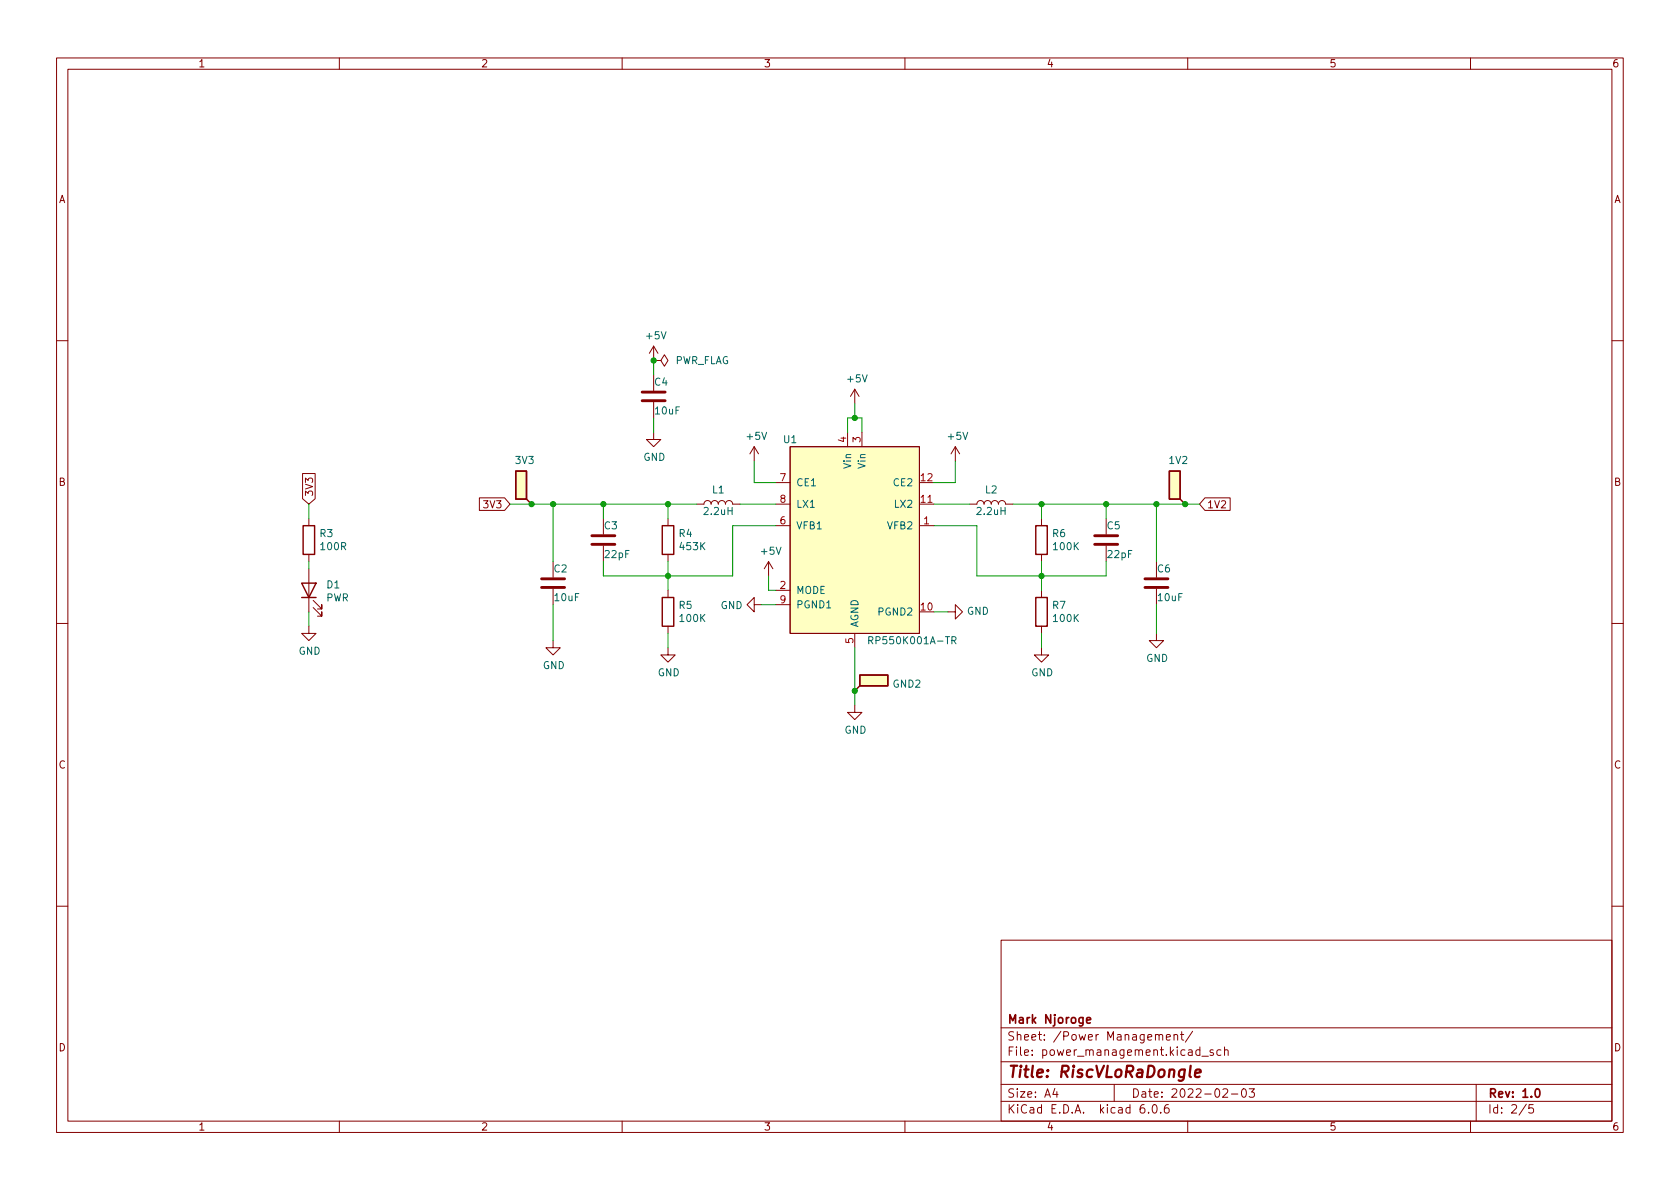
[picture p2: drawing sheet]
<svg xmlns="http://www.w3.org/2000/svg" width="297mm" height="210mm" viewBox="0 0 297 210" stroke-linecap="round" stroke-linejoin="round" font-family="sans-serif">
<g fill="none" stroke="#840000" stroke-width=".18">
<path d="M10 10.2h277v190.1h-277zM12 12.2h273v186.1h-273zM60 10.2v2M110 10.2v2M160 10.2v2M210 10.2v2M260 10.2v2M10 60.2h2M115.6 63.7h1.2l.7-1 .6 1-.6 1.1-.7-1.1M115.6 63.7h.1M115.6 76.4v1.3h1.2l-1.2 1.3-1.3-1.3h1.3M115.6 61.2l-.8 1.3"/>
<path d="M115.6 61.2v2.5M115.6 66.3v2.8M115.6 71.1v2.8M115.6 61.2l.7 1.3M133.3 79l-.7 1.3M133.3 79v2.5M133.3 79l.8 1.3M139.7 79h22.9v33h-22.9zM149.9 76.4v2.6M151.1 68.8l-.7 1.3M151.1 68.8v2.6M151.1 68.8l.8 1.3"/>
<path d="M152.4 76.4v2.6M168.9 79l-.8 1.3M168.9 79v2.5M168.9 79l.8 1.3M285 60.2h2M53.5 83.7h2.2v4.5l-1.1 .9-1.1-.9zM54.6 91.7v1.3M54.6 98v1.3M84.8 88h4.4l1 1.1-1 1.2h-4.4zM94 89.1h.1M97.8 99.3v2.8M106.7 91.7v2.8"/>
<path d="M106.7 96.5v2.8M118.1 91.7v1.3M118.1 98v1.3M123.2 89.1h1.3a.64 .64 0 0 1 .6-.6 .64 .64 0 0 1 .6 .6 .64 .64 0 0 1 .7-.6 .64 .64 0 0 1 .6 .6 .64 .64 0 0 1 .6-.6 .64 .64 0 0 1 .7 .6 .64 .64 0 0 1 .6-.6 .64 .64 0 0 1 .6 .6h1.3M135.9 99.3l-.8 1.3M135.9 99.3v2.5M135.9 99.3l.8 1.3M137.2 89.1h2.5M137.2 93h2.5M137.2 85.3h2.5M162.6 89.1h2.5M162.6 93h2.5"/>
<path d="M171.4 89.1h1.3a.64 .64 0 0 1 .7-.6 .64 .64 0 0 1 .6 .6 .64 .64 0 0 1 .6-.6 .64 .64 0 0 1 .7 .6 .64 .64 0 0 1 .6-.6 .64 .64 0 0 1 .6 .6 .64 .64 0 0 1 .7-.6 .64 .64 0 0 1 .6 .6h1.3M184.1 91.7v1.3M184.1 98v1.3M195.6 91.7v2.8M195.6 96.5v2.8M204.5 99.3v2.8M209.5 89.1h.1M213 88h4.5v2.3h-4.5l-.9-1.2zM10 110.2h2M54.6 110.7v1.3h1.3l-1.3 1.3-1.3-1.3h1.3M54.6 100.6v7.6M55.4 107.4l1.5 1.6v-.8v.8h-.8"/>
<path d="M55.4 106.2l1.5 1.5v-.8v.8h-.8M97.8 113.3v1.2h1.3l-1.3 1.3-1.3-1.3h1.3M97.8 104.1v2.8M118.1 114.5v1.3h1.3l-1.3 1.3-1.3-1.3h1.3M118.1 104.4v1.3M118.1 110.7v1.3M133.3 106.9v-1.2l-1.2 1.2 1.2 1.3v-1.3h1.3M137.2 104.4h2.5M137.2 106.9h2.5M151.1 112v2.5M167.6 108.2h1.3v-1.3l1.3 1.3-1.3 1.3v-1.3M184.1 114.5v1.3h1.3l-1.3 1.3-1.2-1.3h1.2"/>
<path d="M184.1 104.4v1.3M184.1 110.7v1.3M204.5 112v1.3h1.2l-1.2 1.2-1.3-1.2h1.3M204.5 104.1v2.8M285 110.2h2M151.1 124.7v1.3h1.3l-1.3 1.2-1.2-1.2h1.2M151.1 122.2h.1M10 160.2h2M177 166.3h108v32h-108zM285 160.2h2M60 198.3v2M110 198.3v2"/>
<path d="M160 198.3v2M177 194.8h108M177 191.8h108M177 187.8h108M177 181.8h108M186.5 192.5l-.4 1h1M186.9 193v1M197 191.8v3M202.3 195.3a.59 .59 0 0 0-.7 .7v.5l.1 .3h.4l.3-.1v-.5l-.1-.2-.4-.1-.3 .3M203.1 196.7v.1M203.9 195.4l.2-.1a.81 .81 0 0 1 .6 .7 .81 .81 0 0 1-.3 .8h-.2a.81 .81 0 0 1-.6-.6 .81 .81 0 0 1 .3-.8zM204.9 183.1l.2-.2 .4 .1 .1 .9"/>
<path d="M205.2 196.7v.1M206.2 183.4l.7-.1v-.3l-.5-.1-.2 .2 .1 .8h.6M206.6 195.3a.59 .59 0 0 0-.7 .7v.5l.1 .3h.4l.2-.1 .1-.5-.1-.2-.5-.1-.2 .3M207.6 183.1l.2-.2 .3 .1 .1 .9M207.6 182.9v1M208.7 182.9h.6M208.9 182.4v1.3l.4 .2M210 198.3v2M210.9 182.4l-1.3 1.9M212.1 185.7l-.4-.1-.3 .3v.4l.2 .3h.5M212.1 185.1v1.5M212.5 186.8h1.1"/>
<path d="M214.5 185.7l-.4-.1-.2 .2 .1 .3 .5 .1v.4h-.6M215.9 185.7l-.5-.1-.3 .3v.4l.2 .3h.6M216.2 192.7l.6-.2 .2 .2 .1 .3-1 1h1M216.5 185.8l.2-.2 .4 .1v.9M216.5 185.1v1.5M217.7 193.5h1.2M219.7 192.6l.2-.1a.81 .81 0 0 1 .5 .7 .81 .81 0 0 1-.3 .8h-.1a.81 .81 0 0 1-.6-.6 .81 .81 0 0 1 .3-.8zM220.9 192.5h.9l-.5 .6 .4 .1v.7l-.2 .1h-.4l-.2-.1M260 198.3v2M261 191.8v6.5M269.9 195.3l-1.3 1.9M271.1 195.3h-.7l-.1 .7 .2-.1 .5 .1 .2 .2-.1 .5-.2 .1-.6-.1"/>
</g>
<path d="M192.1 180.4l.7-.1v-.3l-.5-.1-.2 .2 .1 .8h.6M271.6 192.6l.2-.1a.82 .82 0 0 1 .6 .7 .82 .82 0 0 1-.3 .8h-.2a.81 .81 0 0 1-.6-.6 .81 .81 0 0 1 .3-.8z" fill="none" stroke="#840000" stroke-width=".3"/>
<path d="M211.3 189.8l1-.2-.1-.4-.1-.1-.6 .1-.2 1 .2 .3 .6-.1" fill="none" stroke="#840000" stroke-width=".4"/>
<path d="M113.5 69.3h4.1M113.5 70.9h4.1M104.6 94.7h4.1M104.6 96.3h4.1M193.5 94.7h4.1M193.5 96.3h4.1M95.8 102.4h4M95.8 103.9h4M202.4 102.4h4.1M202.4 103.9h4.1" fill="none" stroke="#840000" stroke-width=".51"/>
<g fill="#ffffc2" stroke="#ffffc2" stroke-width=".18">
<path d="M91.2 83.3h1.9v5h-1.9z"/>
<path d="M152 119.4h5v1.9h-5z"/>
<path d="M206.8 83.3h1.9v5h-1.9z"/>
<path d="M139.7 79h22.9v33h-22.9z"/>
</g>
<g fill="none" stroke="#840000" stroke-width=".25">
<path d="M53.6 93h2v5h-2zM91.2 83.3h1.9v5h-1.9zM93.1 88.3l.9 .8M117.1 93h2v5h-2zM183.1 93h2.1v5h-2.1zM206.8 83.3h1.9v5h-1.9zM208.7 88.3l.8 .8M53.3 103.1h2.6l-1.3 2.6zM53.3 105.7h2.6M117.1 105.7h2v5h-2zM152 119.4h5v1.9h-5zM183.1 105.7h2.1v5h-2.1z"/>
<path d="M152 121.3l-.9 .9"/>
</g>
<path d="M153.6 113.2h.6l.1-.2v-.3l-.7-.1v1.3M168.3 113.2h.6l.1-.2v-.3l-.7-.1v1.3M168.6 113.2l.4 .7" fill="none" stroke="#006464" stroke-width=".18"/>
<g fill="none" stroke="#009600" stroke-width=".18">
<path d="M115.6 63.7v2.6M115.6 73.9v2.5M149.9 76.4v-2.5h2.5v2.5M151.1 71.4v2.5M54.6 89.1v2.6M54.6 99.3v1.3M90.2 89.1h33M97.8 89.1v10.2M106.7 89.1v2.6M118.1 89.1v2.6M118.1 99.3v5.1M130.8 89.1h6.4"/>
<path d="M133.3 81.5v3.8h3.9M137.2 93h-7.7v8.8h-22.8v-2.5M165.1 89.1h6.3M165.1 93h7.6v8.8h22.9v-2.5M168.9 81.5v3.8h-3.8M179.1 89.1h33M184.1 89.1v2.6M184.1 99.3v5.1M195.6 89.1v2.6M204.5 89.1v10.2M54.6 108.2v2.5M97.8 106.9v6.4"/>
<path d="M118.1 112v2.5M134.6 106.9h2.6M135.9 101.8v2.6h1.3M151.1 114.5v10.2M165.1 108.2h2.5M184.1 112v2.5M204.5 106.9v5.1"/>
</g>
<g fill="#009600" stroke="#009600" stroke-width=".18">
<circle cx="151.1" cy="73.9" r=".46"/>
<circle cx="115.6" cy="63.7" r=".46"/>
<circle cx="151.1" cy="122.2" r=".46"/>
<circle cx="195.6" cy="89.1" r=".46"/>
<circle cx="184.1" cy="89.1" r=".46"/>
<circle cx="184.1" cy="101.8" r=".46"/>
<circle cx="204.5" cy="89.1" r=".46"/>
<circle cx="209.5" cy="89.1" r=".46"/>
<circle cx="106.7" cy="89.1" r=".46"/>
<circle cx="118.1" cy="89.1" r=".46"/>
<circle cx="118.1" cy="101.8" r=".46"/>
<circle cx="94" cy="89.1" r=".46"/>
<circle cx="97.8" cy="89.1" r=".46"/>
</g>
<text font-size="2.8" fill="#840000" x="178" y="190.6">Title: RiscVLoRaDongle</text>
<g font-size="2.1" fill="#840000">
<text x="178" y="184">Sheet: /Power Management/</text>
<text x="178" y="181">Mark Njoroge</text>
<text x="178" y="186.7">File: power_management.kicad_sch</text>
<text x="178" y="196.9">KiCad E.D.A. kicad 6.0.6</text>
<text x="178" y="194.1">Size: A4</text>
<text x="200" y="194.1">Date: 2022-02-03</text>
<text x="263" y="194.1">Rev: 1.0</text>
<text x="263" y="196.9">Id: 2/5</text>
</g>
<g font-size="1.8" fill="#840000">
<text x="35" y="11.9">1</text>
<text x="85" y="11.9">2</text>
<text x="135" y="11.9">3</text>
<text x="185" y="11.9">4</text>
<text x="235" y="11.9">5</text>
<text x="285" y="11.9">6</text>
<text x="10.3" y="35.9">A</text>
<text x="285.3" y="35.9">A</text>
<text x="10.3" y="85.9">B</text>
<text x="55.3" y="87.9" transform="rotate(-90 55.3 87.9)">3V3</text>
<text x="85.8" y="89.9">3V3</text>
<text x="213.4" y="89.9">1V2</text>
<text x="285.3" y="85.9">B</text>
<text x="10.3" y="135.9">C</text>
<text x="285.3" y="135.9">C</text>
<text x="10.3" y="185.9">D</text>
<text x="285.3" y="185.9">D</text>
<text x="35" y="199.9">1</text>
<text x="85" y="199.9">2</text>
<text x="135" y="199.9">3</text>
<text x="185" y="199.9">4</text>
<text x="235" y="199.9">5</text>
<text x="285" y="199.9">6</text>
</g>
<g font-size="1.8" fill="#006464">
<text x="114.4" y="60">+5V</text>
<text x="119.2" y="64.4">PWR_FLAG</text>
<text x="115.8" y="68.2">C4</text>
<text x="149.9" y="67.6">+5V</text>
<text x="115.9" y="73.3">10uF</text>
<text x="132.1" y="77.8">+5V</text>
<text x="167.7" y="77.8">+5V</text>
<text x="91.2" y="82">3V3</text>
<text x="113.7" y="81.5">GND</text>
<text x="138.6" y="78.4">U1</text>
<text x="150.5" y="82.8" transform="rotate(-90 150.5 82.8)">Vin</text>
<text x="153" y="82.8" transform="rotate(-90 153 82.8)">Vin</text>
<text x="206.8" y="82">1V2</text>
<text x="126" y="87.2">L1</text>
<text x="140.7" y="86">CE1</text>
<text x="140.7" y="89.8">LX1</text>
<text x="158.1" y="86">CE2</text>
<text x="158.3" y="89.8">LX2</text>
<text x="174.2" y="87.2">L2</text>
<text x="56.6" y="95">R3</text>
<text x="106.9" y="93.6">C3</text>
<text x="120.1" y="95">R4</text>
<text x="124.6" y="91.1">2.2uH</text>
<text x="140.7" y="93.6">VFB1</text>
<text x="157" y="93.6">VFB2</text>
<text x="172.9" y="91.1">2.2uH</text>
<text x="186.1" y="95">R6</text>
<text x="195.8" y="93.6">C5</text>
<text x="56.8" y="97.3">100R</text>
<text x="98" y="101.2">C2</text>
<text x="107" y="98.7">22pF</text>
<text x="120.3" y="97.3">453K</text>
<text x="134.7" y="98.1">+5V</text>
<text x="186.3" y="97.3">100K</text>
<text x="195.9" y="98.7">22pF</text>
<text x="204.7" y="101.2">C6</text>
<text x="57.6" y="106.3">PWR</text>
<text x="57.8" y="104">D1</text>
<text x="98.1" y="106.3">10uF</text>
<text x="120.1" y="107.7">R5</text>
<text x="127.4" y="107.7">GND</text>
<text x="140.7" y="105">MODE</text>
<text x="140.7" y="107.6">PGND1</text>
<text x="186.1" y="107.7">R7</text>
<text x="204.8" y="106.3">10uF</text>
<text x="120.3" y="110">100K</text>
<text x="151.8" y="111" transform="rotate(-90 151.8 111)">AGND</text>
<text x="154.4" y="113.9">RP550K001A-TR</text>
<text x="155.5" y="108.8">PGND2</text>
<text x="170.9" y="108.7">GND</text>
<text x="186.3" y="110">100K</text>
<text x="52.8" y="115.8">GND</text>
<text x="96" y="118.3">GND</text>
<text x="116.3" y="119.6">GND</text>
<text x="182.3" y="119.6">GND</text>
<text x="202.6" y="117">GND</text>
<text x="157.9" y="121.6">GND2</text>
<text x="149.3" y="129.7">GND</text>
</g>
<g font-size="1.8" fill="#a90000">
<text x="149.6" y="78.2" transform="rotate(-90 149.6 78.2)">4</text>
<text x="152.1" y="78.2" transform="rotate(-90 152.1 78.2)">3</text>
<text x="137.9" y="85.1">7</text>
<text x="137.9" y="88.9">8</text>
<text x="162.8" y="88.9">11</text>
<text x="162.8" y="85.1">12</text>
<text x="137.9" y="92.7">6</text>
<text x="163.3" y="92.7">1</text>
<text x="137.9" y="104.1">2</text>
<text x="137.9" y="106.7">9</text>
<text x="162.8" y="107.9">10</text>
<text x="150.9" y="113.8" transform="rotate(-90 150.9 113.8)">5</text>
</g>
</svg>
